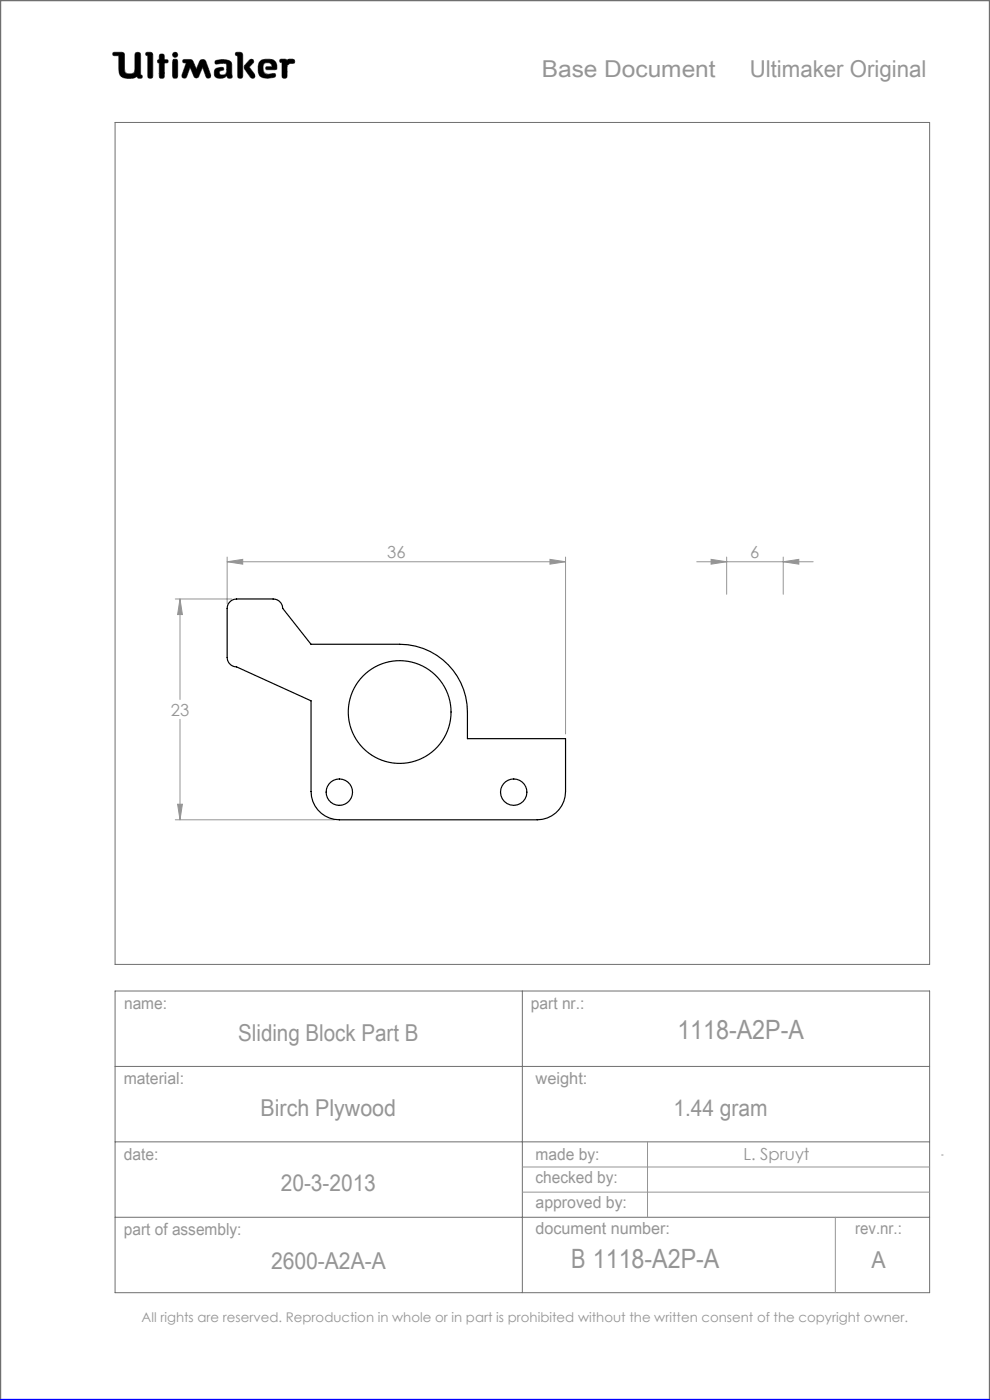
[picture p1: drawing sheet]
<svg xmlns="http://www.w3.org/2000/svg" width="210mm" height="297mm" viewBox="0 0 210 297" stroke-linecap="round" stroke-linejoin="round" font-family="sans-serif">
<g fill="none" stroke="#6f6f6f" stroke-width=".21">
<path d="M24 11.1h1.8l.5 .2 .2 4a1.62 1.62 0 0 0 2 0l.2-4a.65 .65 0 0 1 .7-.2 .65 .65 0 0 1 .4 .6v4.2l.3 .1-.1 .6a.65 .65 0 0 1-.9-.3 4 4 0 0 1-3 .2l-.6-.5-.2-.6-.1-3.6h-1.2l-.1-.3zM29.1 16.2v.1M31 11.1l1.2 .1 .2 .4v4.8a.59 .59 0 0 1-.7 .2 .59 .59 0 0 1-.4-.5v-4.3l-.4-.1zM33.8 13.4h.1M33.8 12.6h.1M33.8 12.6l-.3 .1-.1 .3 .1 .3 .3 .1M33.8 12.6v-1a.59 .59 0 0 1 .7-.1 .59 .59 0 0 1 .4 .5v.6l.6 .1a.4 .4 0 0 1 0 .6l-.6 .1-.1 3.1a.59 .59 0 0 1-.6 .1 .59 .59 0 0 1-.4-.5v-2.7M36.8 12.6h.7l.2 .5v3l-.2 .4-.3 .1-.4-.1-.2-.4v-3zM38.9 12.7l1.3-.1 .6 .2 .8 1.9 .9-2 .6-.1 .4 .1 1.2 3.2v.5l-.4 .2-.4-.1-.9-2.2-.9 2-.5 .3-.3-.2-1-2.1-.7 1.9-.3 .4-.5-.1-.2-.1v-.5l.9-2.6-.7-.1zM42.1 16.2h.1M45.7 12.9a3.6 3.6 0 0 1 3.3 .3l.2 .5v2.1a.53 .53 0 0 1-.2 .8l-.7-.1-.2-.4a1.97 1.97 0 0 1-2.5 .2 1.34 1.34 0 0 1 .4-1.8l1.3-.2 .1 .6a.74 .74 0 0 0-.9 .7 .95 .95 0 0 0 1.4 .1l.2-.6-.1-1.5a2.7 2.7 0 0 0-2 0l-.4-.2zM50.1 11.1l1.2 .1 .2 .4-.1 4.8a.59 .59 0 0 1-.6 .2 .59 .59 0 0 1-.4-.5v-4.3l-.4-.1z"/>
<path d="M52.9 12.8l.4-.2 .4 .1 .1 .4-.9 1.1 1.1 1.5 .1 .6-.2 .3h-.4a5.9 5.9 0 0 1-1.7-2.3l.2-.5zM56.6 14.8h.1M56.6 14.8l-.3-.3 .2-.3 1.2-.1-.2-.5a1.04 1.04 0 0 0-1.7 .5l.2 1.3 .8 .4M56.6 14.8h1.7l.4-.2a1.66 1.66 0 0 0-1.5-2l-1.7 .1a2.65 2.65 0 0 0-.3 3.5 3.5 3.5 0 0 0 3.2 .1l.1-.3-.2-.4-1.5 .2M56.8 15.8h.1M59.5 12.6h1.1l.3 .2a1.21 1.21 0 0 1 1.5-.1l.1 .6-1 .2-.6 .4-.1 2.5a.59 .59 0 0 1-.6 .2 .59 .59 0 0 1-.4-.5v-2.8l-.4-.2zM24.4 26h172.8v178.6h-172.8zM24.4 210.2h172.8v64h-172.8zM110.8 210.2v64M24.4 226.2h172.8M24.4 242.2h172.8M24.4 258.2h172.8"/>
<circle cx="37.2" cy="11.6" r=".56"/>
</g>
<path d="M0 297v-297h210v297" fill="none" stroke="#6f6f6f" stroke-width=".5"/>
<g fill="none" stroke="#959595" stroke-width=".21">
<path d="M48.2 119.2l3.3-.5v1zM48.2 118.2v9.9M48.2 119.2h71.8M116.7 118.7l3.3 .5-3.3 .5zM120 118.2v37.5M147.8 119.2h24.7M150.8 118.7l3.3 .5-3.3 .5zM154.1 118.2v7.9M166.1 118.2v7.9M166.1 119.2l3.3-.5v1zM37.2 127.1h12M38.2 127.1v21.3"/>
<path d="M38.2 127.1l.5 3.3h-1zM38.2 152.6v21.3M37.2 173.9h33.8M37.7 170.6h1l-.5 3.3zM110.8 247.6h86.4M110.8 252.9h86.4M137.4 242.2v16M177.2 258.2v16M199.7 245h.4"/>
</g>
<path d="M0 297h210" fill="none" stroke="#00f" stroke-width=".5"/>
<path d="M45.7 12.9l-.1 .4 .2 .3 1.7-.2 .6 .2-.1 1.8-.2 .4-.5 .1a.54 .54 0 0 1-.8-.5 .54 .54 0 0 1 .8-.5l.2-.1-.1-.4-.4-.1a1.31 1.31 0 0 0-1.5 .9 1.14 1.14 0 0 0 .3 1.2 1.14 1.14 0 0 0 1.2 .2l.8-.3a.23 .23 0 0 1 .3-.2 .23 .23 0 0 1 .2 .4 .58 .58 0 0 0 .8 .1 .58 .58 0 0 0 .1-.9v-2a1.32 1.32 0 0 0-1.7-1.1zM50 11.2v.5l.4 .1v4.5l.2 .3h.6l.3-.4v-4.7l-.4-.4zM53 12.7l-1.1 1.2-.1 .5 1.4 2.1 .6 .1 .3-.3v-.4l-1.2-1.7 .9-.9v-.4l-.3-.3zM55.1 13a2.66 2.66 0 0 0 .3 3.4l1.4 .2 1.3-.2 .4-.3-.2-.5-1.5 .2-.6-.2-.3-.4-.1-.9a.98 .98 0 0 1 .7-1 .98 .98 0 0 1 1.1 .5l.1 .3-1.2 .1-.1 .4 .2 .2h1.6a.49 .49 0 0 0 .5-.2 .49 .49 0 0 0 0-.6 1.57 1.57 0 0 0-2-1.4h-.9zM59.4 12.6v.5l.4 .2v3l.3 .3h.5l.3-.4v-2.3l.6-.4 .9-.1 .1-.6-.4-.3-.9 .1-.3 .2-.3-.2zM36.7 12.6l-.1 3.7 .2 .3h.6l.3-.4v-3.3l-.3-.3zM36.6 11.6a.56 .56 0 0 0 1.1 0 .56 .56 0 0 0-1.1 0zM33.9 11.6l-.1 1-.3 .2-.1 .3 .4 .3v3l.2 .2h.5l.3-.1 .1-.3v-2.8l.7-.1 .1-.4-.2-.2-.6-.1-.2-1.1zM31 11.2l-.1 .5 .4 .1 .1 4.5 .2 .3h.5l.3-.4v-4.7l-.4-.4zM38.8 12.7v.6h.7l-.9 2.7 .2 .5 .4 .1 .3-.2 .8-2.1 .9 2 .2 .2h.4l.3-.2 .9-2 .8 2.1 .5 .2 .4-.3v-.4l-1-2.8-.3-.4-.5-.1-.4 .2-.9 1.9-.9-2-.5-.1zM24 11.2l-.1 .3 .2 .3h1.1v2.7a1.73 1.73 0 0 0 2.1 2.1 2.42 2.42 0 0 0 1.8-.4l.3 .4h.6l.2-.3-.1-.3-.3-.1v-4.3l-.1-.3-.2-.2h-.6l-.3 .4v3.4a.89 .89 0 0 1-1.3 .8 .81 .81 0 0 1-.9-1.1l-.1-3.3-.5-.2z" fill-rule="evenodd" fill="#000"/>
<path d="M38.2 127.1l.5 3.3h-1zM37.7 170.6h1l-.5 3.3zM116.7 118.7l3.3 .5-3.3 .5zM48.2 119.2l3.3-.5v1zM150.8 118.7l3.3 .5-3.3 .5zM166.1 119.2l3.3-.5v1z" fill="#959595"/>
<g fill="none" stroke="#000" stroke-width=".25">
<path d="M48.6 127.8l1-.6 .6-.1h7.7a2.02 2.02 0 0 1 2.1 2l6 7.6h18.8a14.4 14.4 0 0 1 14.4 14.4v5.6h20.8v11.2a6 6 0 0 1-6 6h-42a6 6 0 0 1-6-6v-19.2l-15.8-7.2a2 2 0 0 1-2-2v-10.4v-.5z"/>
<circle cx="84.8" cy="151.1" r="10.9"/>
<circle cx="72" cy="168.1" r="2.8"/>
<circle cx="109" cy="168.1" r="2.8"/>
</g>
<g font-size="5.6" fill="#959595">
<text x="143.7" y="220.3">1118-A2P-A</text>
<text x="121.1" y="269.1">B 1118-A2P-A</text>
</g>
<g font-size="4.9" fill="#959595">
<text x="114.9" y="16.3">Base Document</text>
<text x="159" y="16.3">Ultimaker Original</text>
<text x="50.5" y="220.9">Sliding Block Part B</text>
<text x="55.3" y="236.7">Birch Plywood</text>
<text x="142.8" y="236.7">1.44 gram</text>
<text x="59.6" y="252.7">20-3-2013</text>
<text x="57.5" y="269.3">2600-A2A-A</text>
<text x="184.9" y="269.1">A</text>
</g>
<g font-size="3.5" fill="#959595">
<text x="82.1" y="118.4">36</text>
<text x="159.2" y="118.4">6</text>
<text x="36.2" y="151.8">23</text>
<text x="26.3" y="214.1">name:</text>
<text x="112.6" y="214">part nr.:</text>
<text x="26.2" y="229.9">material:</text>
<text x="113.6" y="229.9">weight:</text>
<text x="26.3" y="246">date:</text>
<text x="113.6" y="246">made by:</text>
<text x="113.6" y="251.1">checked by:</text>
<text x="157.7" y="246.2">L. Spruyt</text>
<text x="113.6" y="256.3">approved by:</text>
<text x="26.3" y="262">part of assembly:</text>
<text x="113.6" y="261.8">document number:</text>
<text x="181.4" y="261.9">rev.nr.:</text>
</g>
<text font-size="2.8" fill="#959595" x="30" y="280.4">All rights are reserved. Reproduction in whole or in part is prohibited without the written consent of the copyright owner.</text>
</svg>
